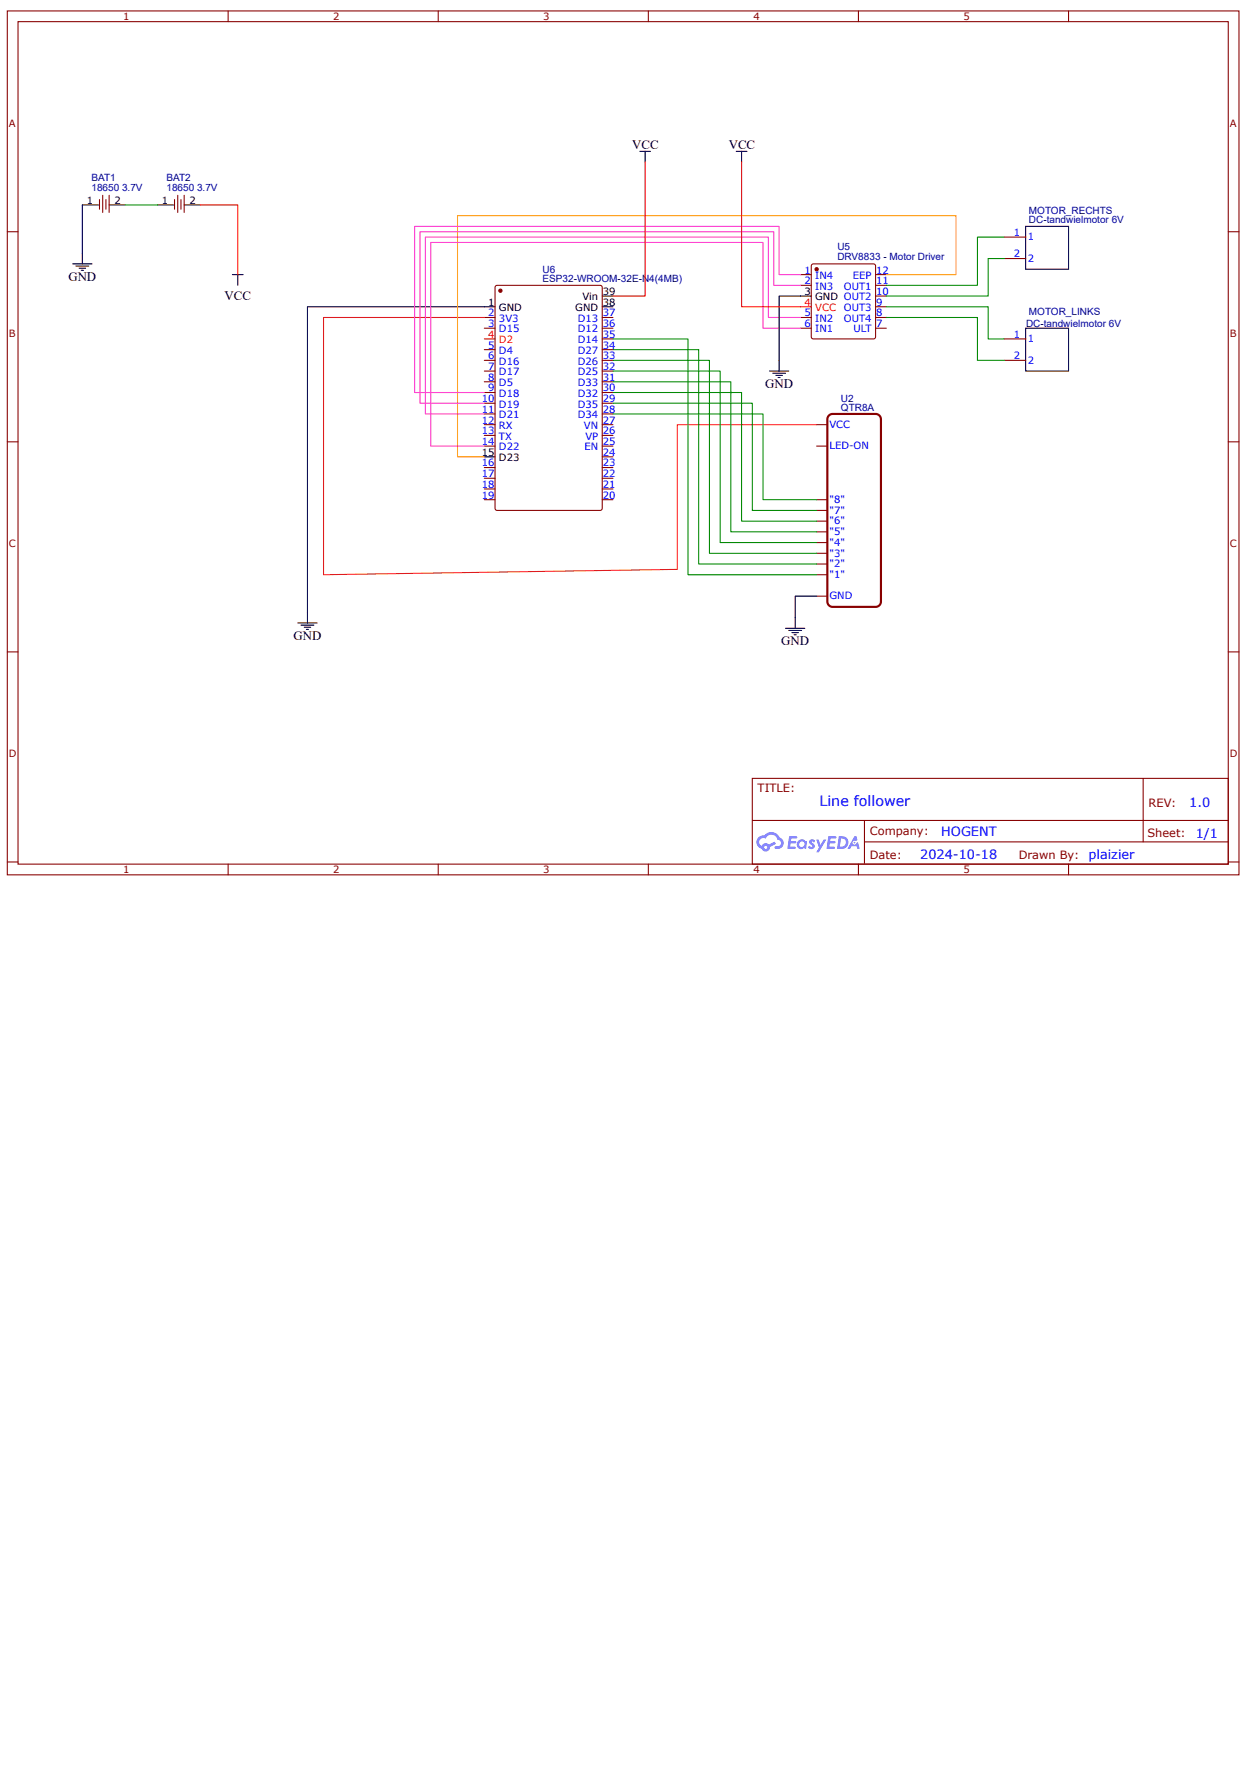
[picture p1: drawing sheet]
<svg xmlns="http://www.w3.org/2000/svg" width="210mm" height="297mm" viewBox="0 0 210 297" stroke-linecap="round" stroke-linejoin="round" font-family="sans-serif">
<g fill="none" stroke="#800" stroke-width=".18">
<path d="M1.2 1.8h205.5v144.2h-205.5zM3 3.6h201.9v140.6h-201.9zM38.1 1.8v1.8M73.1 1.8v1.8M108.2 1.8v1.8M143.2 1.8v1.8M178.3 1.8v1.8M1.2 38.7h1.8M204.9 38.7h1.8M1.2 73.7h1.8M204.9 73.7h1.8M1.2 108.8h1.8"/>
<path d="M204.9 108.8h1.8M125.5 129.9h79.4v14.3h-79.4zM125.5 136.9h79.4M144.2 136.9v7.2M190.7 129.9v10.6M1.2 143.8h1.8M38.1 144.2v1.8M73.1 144.2v1.8M108.2 144.2v1.8M143.2 144.2v1.8M144.2 140.5h60.7M178.3 144.2v1.8"/>
<path d="M204.9 143.8h1.8"/>
</g>
<g fill="#58f">
<path d="M135.1 140.2l.4-.2 .3 .1 .2 .2-.2 .3a.23 .23 0 0 0-.2-.2 .23 .23 0 0 0-.2 .1 .74 .74 0 0 1 .4 1l-.6 .2-.4-.3 .2-.3 .4 .2 .2-.1a.89 .89 0 0 1-.6-.9z"/>
<path d="M136.2 140.1h.4l.3 .9 .5-.9h.5l-1.3 2.1h-.4l.4-.8z"/>
<path d="M131.7 139.5l1.3 .1v.1l-.2 .2h-.8v.4h.7l.2 .2-.2 .2h-.8l-.1 .6h.8h.1v.3h-1.3z"/>
<path d="M138.2 139.5l1.3 .1 .1 .1-.2 .2h-.8l-.1 .4h.8l.1 .2-.2 .2h-.8v.6h.7h.2v.3h-1.4z"/>
<path d="M142.6 139.5h.3l.2 .7-.3 .1a.35 .35 0 0 0-.6 .2 .35 .35 0 0 0 .3 .5 .35 .35 0 0 0 .4-.3l.2-.2 .3 1.1h-.4l-.1-.4h-.8l-.3 .4h-.4z"/>
<path d="M140 139.5l-.3 2.1h.6a1.06 1.06 0 0 0 1.2-1 1.06 1.06 0 0 0-1.2-1.1zM140.3 139.9a.72 .72 0 0 1 .8 .8 .72 .72 0 0 1-1 .6z"/>
<path d="M133.3 140.3a.78 .78 0 0 0-.2 1.1 .78 .78 0 0 0 1.1 .1l.3 .1 .1-1.1-.3-.2a.71 .71 0 0 0-1 0zM133.3 140.9a.47 .47 0 0 1 .9 0 .47 .47 0 0 1-.9 0z"/>
<path d="M126.5 139.7a1.12 1.12 0 0 0 .6 1.9 .71 .71 0 0 0 .8 .5 .71 .71 0 0 0 .6-.8l1-.5-.3-.4-.9 .5a.72 .72 0 0 0-1.2 .3 .7 .7 0 0 1-.4-1 .7 .7 0 0 1 1-.3 1.05 1.05 0 0 1 1.1-.6 1.05 1.05 0 0 1 1 .8 .58 .58 0 0 1 .5 .8 .58 .58 0 0 1-.9 .3l-.2 .2a.89 .89 0 0 0 1.1 .1 .96 .96 0 0 0 .4-1 .96 .96 0 0 0-.6-.8 1.54 1.54 0 0 0-2.7-.3h-.3zM127.5 141.4a.27 .27 0 0 1 .5 0 .27 .27 0 0 1-.5 0z"/>
<circle cx="142.6" cy="140.6" r=".13"/>
</g>
<g fill="none" stroke="#800" stroke-width=".18">
<path d="M167.5 39.6h3.6M135.5 44.1l.2-.1h10l.3 .1 .1 .3v11.8l-.1 .2-.3 .2h-10l-.2-.2-.1-.2v-11.8zM167.5 43.1h3.6M167.5 56.6h3.6M136.2 74.4h1.8M136.2 70.9h1.8M167.5 60.1h3.6M136.2 83.4h1.8M136.2 85.2h1.8M136.2 87h1.8M136.2 88.7h1.8M136.2 90.5h1.8"/>
<path d="M136.2 92.3h1.8M136.2 94.1h1.8M136.2 95.9h1.8M136.2 99.5h1.8"/>
</g>
<path d="M138.3 69.3l.6-.2h7.2a.89 .89 0 0 1 .9 .9v30.4a.89 .89 0 0 1-.9 .9h-7.2a.89 .89 0 0 1-.9-.9v-30.4z" fill="none" stroke="#800" stroke-width=".36"/>
<path d="M171.1 37.8h7.2v7.1h-7.2zM171.1 54.8h7.2v7.1h-7.2z" fill="none" stroke="#000" stroke-width=".18"/>
<circle cx="136.2" cy="44.9" r=".27" fill="#800"/>
<g fill="none" stroke="#800" stroke-width=".18">
<path d="M80.8 53h1.8M80.8 54.8h1.8M80.8 58.3h1.8M100.5 53h1.8M100.5 54.8h1.8M100.5 56.6h1.8M100.5 58.3h1.8M133.6 45.8h1.8M133.6 47.6h1.8M133.6 53h1.8M133.6 54.8h1.8M146.1 45.8h1.8"/>
<path d="M146.1 47.6h1.8M146.1 53h1.8M146.1 54.8h1.8M146.1 51.2h1.8M146.1 49.4h1.8M80.8 60.1h1.8M80.8 61.9h1.8M80.8 63.7h1.8M80.8 65.5h1.8M80.8 67.3h1.8M80.8 69.1h1.8M80.8 70.9h1.8"/>
<path d="M80.8 72.6h1.8M80.8 74.4h1.8M80.8 78h1.8M80.8 79.8h1.8M100.5 60.1h1.8M100.5 61.9h1.8M100.5 63.7h1.8M100.5 65.5h1.8M100.5 67.3h1.8M100.5 69.1h1.8M100.5 70.9h1.8M100.5 72.6h1.8"/>
<path d="M100.5 74.4h1.8M100.5 76.2h1.8M100.5 78h1.8M100.5 79.8h1.8M80.8 81.6h1.8M80.8 83.4h1.8M100.5 81.6h1.8M100.5 83.4h1.8"/>
<circle cx="136.2" cy="44.9" r=".27"/>
</g>
<path d="M80.8 51.2h1.8M100.5 49.4h1.8M100.5 51.2h1.8M133.6 49.4h1.8M80.8 76.2h1.8" fill="none" stroke="#000" stroke-width=".18"/>
<path d="M80.8 56.6h1.8M133.6 51.2h1.8" fill="none" stroke="#f00" stroke-width=".18"/>
<path d="M167.5 39.6h-4.4v8h-15.2M147.9 51.2h17v5.4h2.6M147.9 53h15.2v7.1h4.4M167.5 43.1h-2.6v6.3h-17" fill="none" stroke="#080" stroke-width=".18"/>
<circle cx="83.5" cy="48.5" r=".27" fill="#800"/>
<g fill="none" stroke="#800" stroke-width=".18">
<path d="M16.6 33.3v1.6M17.1 32.6v2.8M17.7 33.3v1.6M18.2 32.6v2.8M29.1 33.3v1.6M29.7 32.6v2.8M30.2 33.3v1.6M30.7 32.6v2.8M82.7 47.7l.3-.1h17.1l.4 .2v37l-.2 .3-17.3 .1-.4-.3v-36.9z"/>
<circle cx="83.5" cy="48.5" r=".27"/>
</g>
<g fill="none" stroke="#000" stroke-width=".18">
<path d="M13.7 34.2h2.7M18.2 34.2h2.7M26.3 34.2h2.6M30.7 34.2h2.7M106.7 25.3h1.8M107.6 25.3v1.7M122.8 25.3h1.8M123.7 25.3v1.7M12.1 44h3.2M12.7 44.4h2.1M13.2 44.7h1.1M13.6 45.1h.3"/>
<path d="M13.7 42.2v1.8M38.8 45.8h1.8M39.7 45.8v1.8M80.8 51.2h-29.5v52.7M133.6 49.4h-3.6v12.5M128.4 61.9h3.2M128.9 62.3h2.2M129.5 62.6h1M129.8 63h.4M136.2 99.5h-3.5v5.3M49.7 103.9h3.2M50.2 104.3h2.2"/>
<path d="M50.8 104.7h1M51.1 105h.4M131.1 104.8h3.2M131.6 105.2h2.1M132.1 105.6h1.1M132.5 105.9h.4"/>
</g>
<path d="M20.9 34.2h5.4M102.3 56.6h12.5v39.3h21.4M102.3 58.3h14.3v35.8h19.6M102.3 60.1h16.1v32.2h17.8M102.3 61.9h17.9v28.6h16M102.3 63.7h19.6v25h14.3M102.3 65.5h21.4v21.5h12.5M102.3 67.3h23.2v17.9h10.7M102.3 69.1h25v14.3h8.9" fill="none" stroke="#080" stroke-width=".18"/>
<path d="M13.7 34.2v8" fill="none" stroke="#003" stroke-width=".18"/>
<path d="M33.4 34.2h6.3v11.6M107.6 27v22.4h-5.3M123.7 27v24.2h9.9" fill="none" stroke="#f00" stroke-width=".18"/>
<path d="M80.8 53h-26.8v42.9l59-.9v-24.1h23.2" fill="none" stroke="#f30" stroke-width=".18"/>
<path d="M147.9 45.8h11.6v-9.8h-83.2v40.2h4.5" fill="none" stroke="#f90" stroke-width=".18"/>
<path d="M133.6 54.8h-6.3v-14.3h-55.4v33.9h8.9M133.6 53h-5.4v-13.4h-57.2v29.5h9.8M133.6 47.6h-4.5v-8.9h-59v28.6h10.7M133.6 45.8h-3.6v-8h-60.8v27.7h11.6" fill="none" stroke="#f3c" stroke-width=".18"/>
<text font-size="2.4" fill="#00f" x="136.7" y="134.5">Line follower</text>
<g font-size="2.1">
<text x="105.5" y="24.9">VCC</text>
<text x="121.6" y="24.9">VCC</text>
<text x="11.4" y="46.9">GND</text>
<text x="37.5" y="50.1">VCC</text>
<text x="127.7" y="64.8">GND</text>
<text x="49" y="106.8">GND</text>
<text x="130.3" y="107.7">GND</text>
</g>
<g font-size="2.1" fill="#00f">
<text x="198.4" y="134.6">1.0</text>
<text x="153.5" y="143.4">2024-10-18</text>
<text x="157" y="139.4">HOGENT</text>
<text x="181.6" y="143.3">plaizier</text>
<text x="199.5" y="139.8">1/1</text>
</g>
<g font-size="1.9" fill="#800">
<text x="126.4" y="132.2">TITLE:</text>
<text x="191.6" y="134.6">REV:</text>
<text x="145.1" y="143.3">Date:</text>
<text x="145.1" y="139.4">Company:</text>
<text x="170" y="143.3">Drawn By:</text>
<text x="191.4" y="139.7">Sheet:</text>
</g>
<g font-size="1.7" fill="#800">
<text x="20.5" y="3.3">1</text>
<text x="55.6" y="3.3">2</text>
<text x="90.6" y="3.3">3</text>
<text x="125.7" y="3.3">4</text>
<text x="160.7" y="3.3">5</text>
<text x="1.5" y="21.1">A</text>
<text x="205.2" y="21.1">A</text>
<text x="1.5" y="56.2">B</text>
<text x="205.2" y="56.2">B</text>
<text x="1.5" y="91.3">C</text>
<text x="205.2" y="91.3">C</text>
<text x="1.5" y="126.3">D</text>
<text x="205.2" y="126.3">D</text>
<text x="20.5" y="145.7">1</text>
<text x="55.6" y="145.7">2</text>
<text x="90.6" y="145.7">3</text>
<text x="125.7" y="145.7">4</text>
<text x="160.7" y="145.7">5</text>
</g>
<g font-size="1.7">
<text x="14.5" y="34">1</text>
<text x="19.1" y="34">2</text>
<text x="27" y="34">1</text>
<text x="31.6" y="34">2</text>
<text x="81.4" y="51">1</text>
<text x="83.3" y="51.9">GND</text>
<text x="96" y="51.9">GND</text>
<text x="97.2" y="50.1">Vin</text>
<text x="100.6" y="49.2">39</text>
<text x="100.6" y="51">38</text>
<text x="134.2" y="49.2">3</text>
<text x="136" y="50.1">GND OUT2</text>
<text x="80.4" y="76">15</text>
<text x="83.3" y="76.9">D23</text>
</g>
<g font-size="1.7" fill="#000080">
<text x="15.3" y="31.8">18650</text>
<text x="15.3" y="30.2">BAT1</text>
<text x="20.4" y="31.8">3.7V</text>
<text x="27.8" y="31.8">18650</text>
<text x="27.8" y="30.2">BAT2</text>
<text x="32.9" y="31.8">3.7V</text>
<text x="171.7" y="35.7">MOTOR_RECHTS</text>
<text x="139.7" y="41.8">U5</text>
<text x="171.7" y="37.2">DC-tandwielmotor 6V</text>
<text x="90.5" y="47">ESP32-WROOM-32E-N4(4MB)</text>
<text x="90.5" y="45.5">U6</text>
<text x="139.7" y="43.4">DRV8833 - Motor Driver</text>
<text x="171.7" y="52.6">MOTOR_LINKS</text>
<text x="171.2" y="54.5">DC-tandwielmotor 6V</text>
<text x="140.3" y="68.5">QTR8A</text>
<text x="140.3" y="67">U2</text>
</g>
<g font-size="1.7" fill="#00f">
<text x="169.2" y="39.4">1</text>
<text x="171.5" y="40.1">1</text>
<text x="134.2" y="45.6">1</text>
<text x="134.2" y="47.4">2</text>
<text x="136" y="46.5">IN4</text>
<text x="142.3" y="46.5">EEP</text>
<text x="146.2" y="47.4">11</text>
<text x="146.2" y="45.6">12</text>
<text x="169.2" y="43">2</text>
<text x="171.5" y="43.7">2</text>
<text x="81.4" y="52.8">2</text>
<text x="83.3" y="53.7">3V3</text>
<text x="96.4" y="53.7">D13</text>
<text x="100.6" y="52.8">37</text>
<text x="134.2" y="52.8">5</text>
<text x="136" y="48.3">IN3</text>
<text x="136" y="53.7">IN2</text>
<text x="140.8" y="53.7">OUT4</text>
<text x="140.8" y="51.9">OUT3</text>
<text x="140.8" y="48.3">OUT1</text>
<text x="146.2" y="52.8">8</text>
<text x="146.2" y="51">9</text>
<text x="146.2" y="49.2">10</text>
<text x="81.4" y="60">6</text>
<text x="81.4" y="58.2">5</text>
<text x="81.4" y="54.6">3</text>
<text x="83.3" y="59.1">D4</text>
<text x="83.3" y="55.5">D15</text>
<text x="96.4" y="55.5">D12</text>
<text x="96.4" y="57.3">D14</text>
<text x="96.4" y="59.1">D27</text>
<text x="100.6" y="54.6">36</text>
<text x="100.6" y="56.4">35</text>
<text x="100.6" y="58.2">34</text>
<text x="100.6" y="60">33</text>
<text x="134.2" y="54.6">6</text>
<text x="136" y="55.5">IN1</text>
<text x="142.4" y="55.5">ULT</text>
<text x="146.2" y="54.6">7</text>
<text x="169.2" y="56.4">1</text>
<text x="169.2" y="60">2</text>
<text x="171.5" y="57.1">1</text>
<text x="81.4" y="65.3">9</text>
<text x="81.4" y="63.5">8</text>
<text x="81.4" y="61.7">7</text>
<text x="83.3" y="64.4">D5</text>
<text x="83.3" y="62.6">D17</text>
<text x="83.3" y="60.8">D16</text>
<text x="96.4" y="60.8">D26</text>
<text x="96.4" y="62.6">D25</text>
<text x="96.4" y="64.4">D33</text>
<text x="100.6" y="61.7">32</text>
<text x="100.6" y="63.5">31</text>
<text x="100.6" y="65.3">30</text>
<text x="171.5" y="60.7">2</text>
<text x="80.4" y="70.7">12</text>
<text x="80.4" y="68.9">11</text>
<text x="80.4" y="67.1">10</text>
<text x="83.3" y="71.6">RX</text>
<text x="83.3" y="69.8">D21</text>
<text x="83.3" y="68">D19</text>
<text x="83.3" y="66.2">D18</text>
<text x="96.4" y="66.2">D32</text>
<text x="96.4" y="68">D35</text>
<text x="96.4" y="69.8">D34</text>
<text x="97.4" y="71.6">VN</text>
<text x="100.6" y="67.1">29</text>
<text x="100.6" y="68.9">28</text>
<text x="100.6" y="70.7">27</text>
<text x="138.4" y="71.4">VCC</text>
<text x="80.4" y="77.8">16</text>
<text x="80.4" y="74.3">14</text>
<text x="80.4" y="72.5">13</text>
<text x="83.3" y="75.2">D22</text>
<text x="83.3" y="73.4">TX</text>
<text x="97.5" y="75.2">EN</text>
<text x="97.7" y="73.4">VP</text>
<text x="100.6" y="72.5">26</text>
<text x="100.6" y="74.3">25</text>
<text x="100.6" y="76">24</text>
<text x="100.6" y="77.8">23</text>
<text x="138.4" y="75">LED-ON</text>
<text x="80.4" y="83.2">19</text>
<text x="80.4" y="81.4">18</text>
<text x="80.4" y="79.6">17</text>
<text x="100.6" y="79.6">22</text>
<text x="100.6" y="81.4">21</text>
<text x="100.6" y="83.2">20</text>
<text x="138.4" y="83.9">&quot;8&quot;</text>
<text x="138.4" y="85.7">&quot;7&quot;</text>
<text x="138.4" y="87.5">&quot;6&quot;</text>
<text x="138.4" y="89.3">&quot;5&quot;</text>
<text x="138.4" y="91.1">&quot;4&quot;</text>
<text x="138.4" y="92.9">&quot;3&quot;</text>
<text x="138.4" y="94.6">&quot;2&quot;</text>
<text x="138.4" y="96.4">&quot;1&quot;</text>
<text x="138.4" y="100">GND</text>
</g>
<g font-size="1.7" fill="#f00">
<text x="134.2" y="51">4</text>
<text x="136" y="51.9">VCC</text>
<text x="81.4" y="56.4">4</text>
<text x="83.3" y="57.3">D2</text>
</g>
</svg>
